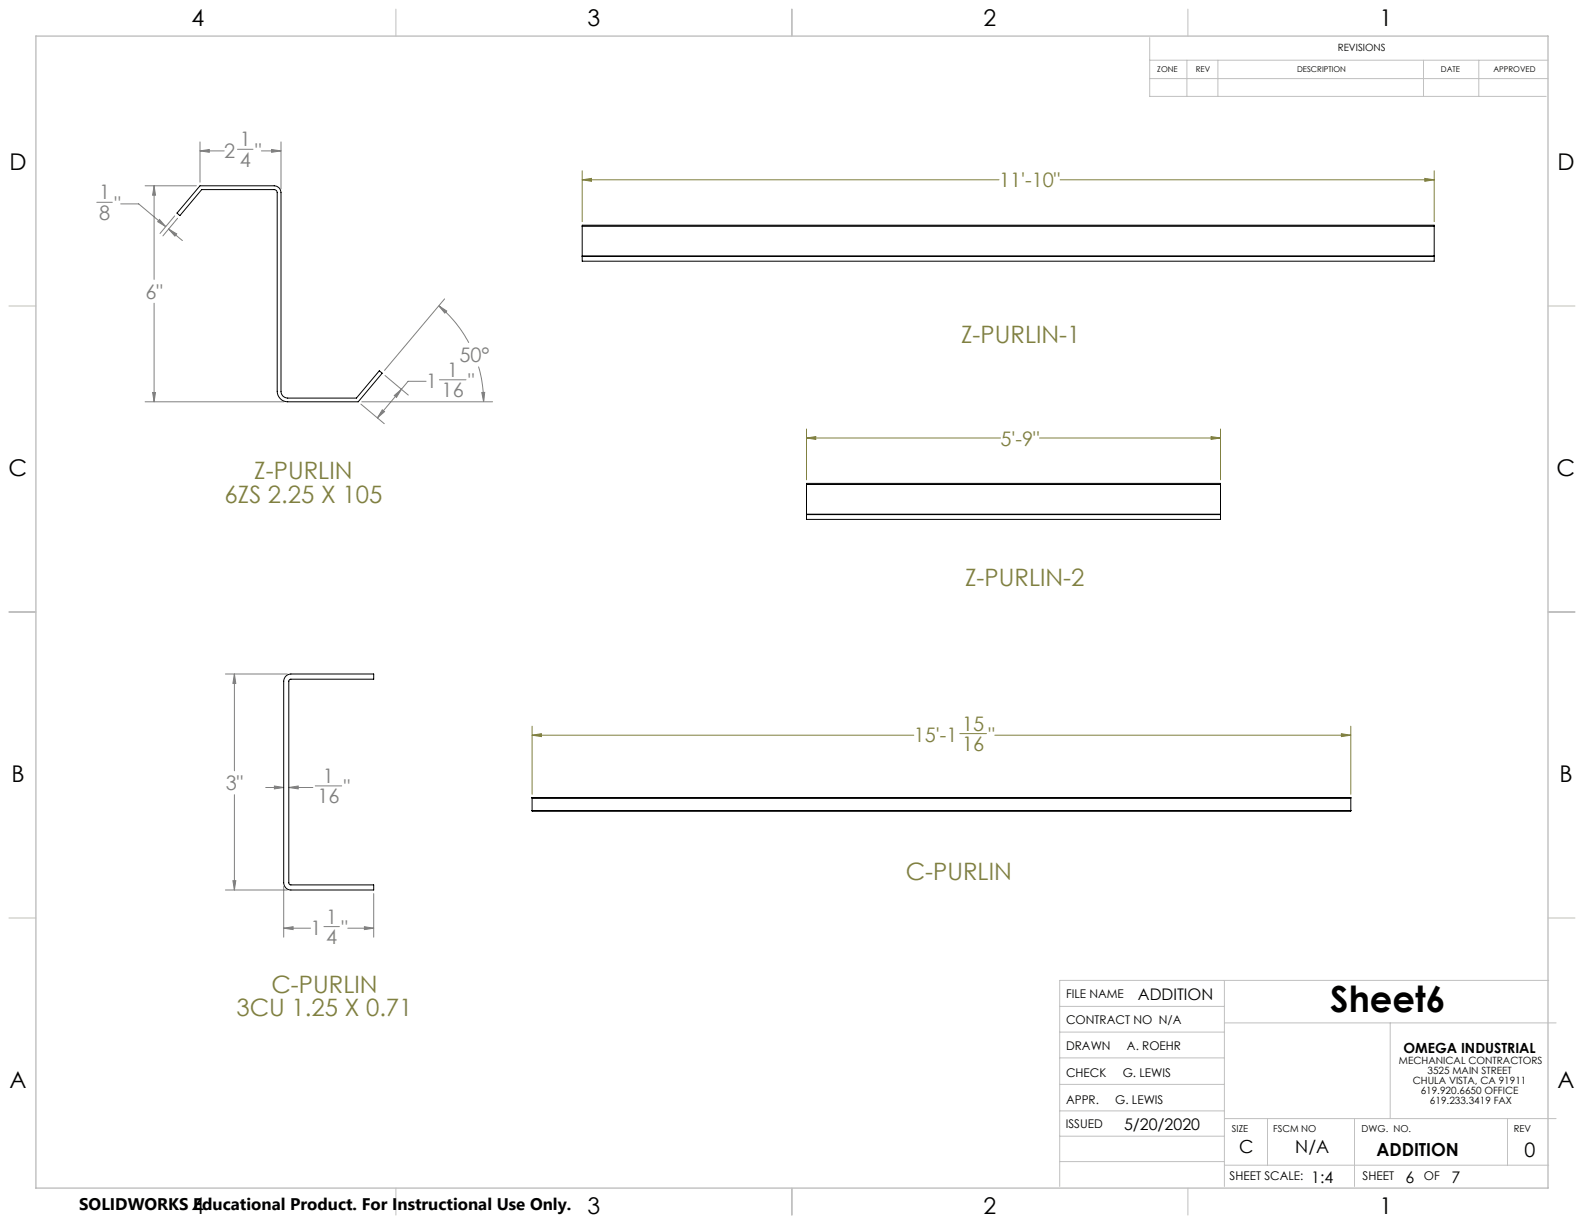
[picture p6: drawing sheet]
<svg xmlns="http://www.w3.org/2000/svg" width="559mm" height="432mm" viewBox="0 0 559 432" stroke-linecap="round" stroke-linejoin="round" font-family="sans-serif">
<g fill="none" stroke="#c0c0c0" stroke-width=".35">
<path d="M139.7 3.2v9.5M279.4 3.2v9.5M405.6 13.3v20.7h139.9M419.1 3.2v9.5M405.6 21.2h140.5M405.6 27.7h140.5M418.7 21.2v12.8M429.6 21.2v12.8M502.2 21.2v12.8M521.7 21.2v12.8M3.1 107.9h9.6M546.1 107.9h9.5"/>
<path d="M3.1 215.9h9.6M546.1 215.9h9.5M3.1 323.8h9.6M546.1 323.8h9.5M373.8 355h58.1M431.9 345.9v72.7M546.3 345.9h-172.5v72.7M373.8 373.2h58.1M373.8 364.1h58.1M431.9 360.9h117.1M490.4 360.9v33.7M373.8 382.6h58.1"/>
<path d="M373.8 391.9h58.1M431.9 394.6h117.1M447.1 394.6v16.5M477.8 394.6v24M531.8 394.6v16.5M139.7 419.1v9.6M279.4 419.1v9.6M373.8 409.8h58.1M373.8 400.8h58.1M419.1 419.1v9.6M431.9 411.1h114.4"/>
</g>
<path d="M12.7 12.7h533.4v406.4h-533.4z" fill="none" stroke="#c0c0c0" stroke-width=".5"/>
<g fill="none" stroke="#808040" stroke-width=".35">
<path d="M205.4 63.4l3.3-.5v1.1zM205.4 60.3v17.9M205.4 63.4h147M374 63.4h132M502.6 62.9l3.4 .5-3.4 .6zM506 60.3v17.9M284.5 154.5l3.3-.5v1zM284.5 151.3v18M284.5 154.5h68.5M366.7 154.5h63.9M427.2 154l3.4 .5-3.4 .5zM430.6 151.3v18"/>
<path d="M187.7 259.4l3.3-.6v1.1zM187.7 256.2v24M187.7 259.4h134.7M338.6 258.8h9.4M350.9 259.4h125.6M473.2 258.8l3.3 .6-3.3 .5zM476.5 256.2v24"/>
</g>
<g fill="none" stroke="#808080" stroke-width=".35">
<path d="M70.6 50.1v14.2M70.6 53.2h8.5M70.6 53.2l3.2-.5v1zM83.8 52.7h5.5M92.2 53.2h6.9M95.8 52.7l3.3 .5-3.3 .5zM99.1 50.1v16.6M34.1 71.4h5.5M42.6 71.9h6.3l9.6 8M51.2 65.5h18.1M54.4 65.5l.5 3.4h-1.1zM54.4 65.5v33.1"/>
<path d="M56.3 77.4l2.2 2.5-2.9-1.7zM61.6 76.2l-5.2 6.2M62.7 77l-5.2 6.2M59.5 80.8l2.8 1.7-.6 .8zM59.5 80.8l4.8 4.1M54.4 107v34.7M154.8 107.9l2.8 1.8-.7 .8zM154.8 107.9a43.1 43.1 0 0 1 10.6 13M156.8 105.4l-21.2 25.3M53.8 138.5h1.1l-.5 3.2zM135.8 132.5l8.2 6.9M139.1 139.5l2.5-2.2-1.7 2.9z"/>
<path d="M150.3 134.5h-6.3l-10.9 12.9M155 134h9.4M168.8 129.3l1.4 6.7 .4 5.7M170 138.5l1-.1-.4 3.3zM51.2 141.7h49M127.3 142.6l8.3 6.9M127.6 141.7h46.2M134.9 144.6l.7 .6-2.5 2.2zM79.5 237.8h21.9M82.7 237.8v34.1M82.7 237.8l.5 3.3h-1zM93.7 277.8h6.4"/>
<path d="M96.8 277.3l3.3 .5-3.3 .5zM101.9 277.8h8.5M101.9 277.8l3.3-.5v1zM111.2 277.2h9.3M82.7 280.4v33.6M79.5 314h21.9M82.2 310.7h1l-.5 3.3zM100.1 312.7v17.9M131.8 315.2v15.4M100.1 327.4h9.5M100.1 327.4l3.3-.5v1zM114.3 326.9h5.4"/>
<path d="M122.7 327.4h9.1M128.6 326.9l3.2 .5-3.2 .5z"/>
</g>
<path d="M284.5 154.5l3.3-.5v1zM427.2 154l3.4 .5-3.4 .5zM205.4 63.4l3.3-.5v1.1zM502.6 62.9l3.4 .5-3.4 .6zM187.7 259.4l3.3-.6v1.1zM473.2 258.8l3.3 .6-3.3 .5z" fill="#808040"/>
<path d="M82.2 310.7h1l-.5 3.3zM82.7 237.8l.5 3.3h-1zM100.1 327.4l3.3-.5v1zM128.6 326.9l3.2 .5-3.2 .5zM96.8 277.3l3.3 .5-3.3 .5zM101.9 277.8l3.3-.5v1zM70.6 53.2l3.2-.5v1zM95.8 52.7l3.3 .5-3.3 .5zM54.4 65.5l.5 3.4h-1.1zM53.8 138.5h1.1l-.5 3.2zM134.9 144.6l.7 .6-2.5 2.2zM139.1 139.5l2.5-2.2-1.7 2.9zM56.3 77.4l2.2 2.5-2.9-1.7zM59.5 80.8l2.8 1.7-.6 .8zM170 138.5l1-.1-.4 3.3zM154.8 107.9l2.8 1.8-.7 .8z" fill="#808080"/>
<g fill="none" stroke="#000" stroke-width=".35">
<path d="M70.6 65.5h26.1a2.41 2.41 0 0 1 2.4 2.4v70.1a2.35 2.35 0 0 0 2.4 2.4h24.2l8.1-9.6 1 .9-8.4 10h-24.9a3.7 3.7 0 0 1-3.7-3.7v-70.1a1.09 1.09 0 0 0-1.1-1h-25.5l-7.7 9.2-1.1-.9zM205.4 79.8v-.4h300.6v.4M205.4 79.8v12.3h300.6v-12.3M205.4 79.8h300.6M205.4 90.5h300.6M205.4 90.3h300.6M284.5 170.9v-.4h146.1v.4M284.5 170.9v12.3h146.1v-12.3M284.5 170.9h146.1M284.5 181.5h146.1M284.5 181.4h146.1M100.8 238.5l.9-.5 .9-.2h29.2v1.8h-29.3l-.6 .7 .1 71.4 .5 .5h29.3v1.8h-29.2a2.53 2.53 0 0 1-2.5-2.6v-71.1z"/>
<path d="M187.7 286h288.8zM187.7 281.5h.1M187.7 281.3h288.8v4.8h-288.8zM187.7 281.5h288.8M476.5 281.5h.1"/>
</g>
<text font-size="12.7" x="469.3" y="356.9">Sheet6</text>
<g font-size="8.5" fill="#808040">
<text x="339" y="121.1">Z-PURLIN-1</text>
<text x="89.7" y="169.1">Z-PURLIN</text>
<text x="79.2" y="177.3">6ZS 2.25 X 105</text>
<text x="340.4" y="206.7">Z-PURLIN-2</text>
<text x="319.5" y="310.4">C-PURLIN</text>
<text x="95.7" y="350.3">C-PURLIN</text>
<text x="83.4" y="358.5">3CU 1.25 X 0.71</text>
</g>
<g font-size="8.1">
<text x="67.6" y="9.3">4</text>
<text x="207.3" y="9.3">3</text>
<text x="347" y="9.3">2</text>
<text x="486.7" y="9.3">1</text>
<text x="3.3" y="60.1">D</text>
<text x="549.4" y="60.1">D</text>
<text x="3" y="168">C</text>
<text x="549.1" y="168">C</text>
<text x="4" y="276">B</text>
<text x="550.1" y="276">B</text>
<text x="3.3" y="383.9">A</text>
<text x="549.4" y="383.9">A</text>
<text x="67.6" y="428.4">4</text>
<text x="207.3" y="428.4">3</text>
<text x="347" y="428.4">2</text>
<text x="486.7" y="428.4">1</text>
</g>
<g font-size="7.1" fill="#808080">
<text x="84.6" y="51.6">1</text>
<text x="79.1" y="55.6">2</text>
<text x="84.6" y="58.8">4</text>
<text x="90" y="55.6">&quot;</text>
<text x="34.9" y="70.3">1</text>
<text x="34.9" y="77.5">8</text>
<text x="40.4" y="74.3">&quot;</text>
<text x="51.3" y="105.4">6&quot;</text>
<text x="162" y="127.8">50°</text>
<text x="150.3" y="136.9">1</text>
<text x="157.8" y="132.9">1</text>
<text x="165.2" y="136.9">&quot;</text>
<text x="155.8" y="140.1">16</text>
<text x="79.7" y="278.8">3&quot;</text>
<text x="113.9" y="276.2">1</text>
<text x="121.4" y="280.2">&quot;</text>
<text x="112" y="283.4">16</text>
<text x="109.6" y="329.8">1</text>
<text x="115" y="325.8">1</text>
<text x="120.5" y="329.8">&quot;</text>
<text x="115" y="333">4</text>
</g>
<g font-size="7.1" fill="#808040">
<text x="352.4" y="66.1">11'-10&quot;</text>
<text x="353" y="157.2">5'-9&quot;</text>
<text x="339.4" y="257.7">15</text>
<text x="322.4" y="261.7">15'-1</text>
<text x="348.8" y="261.7">&quot;</text>
<text x="339.4" y="264.9">16</text>
</g>
<text font-size="7.1" x="537.8" y="408.3">0</text>
<g font-size="6.3">
<text x="437.2" y="406.8">C</text>
<text x="456.9" y="406.8">N/A</text>
<text x="485.6" y="407.8">ADDITION</text>
</g>
<text font-size="5.9" x="27.9" y="427">SOLIDWORKS Educational Product. For Instructional Use Only.</text>
<g font-size="5.6">
<text x="401.4" y="352.9">ADDITION</text>
<text x="396.5" y="398.7">5/20/2020</text>
<text x="462.6" y="417.2">1:4</text>
<text x="495.9" y="417.2">6</text>
<text x="512" y="417.2">7</text>
</g>
<text font-size="4.9" x="495.1" y="371.4">OMEGA INDUSTRIAL</text>
<g font-size="4.2">
<text x="376.1" y="352">FILE NAME</text>
<text x="376.1" y="361.4">CONTRACT NO N/A</text>
<text x="376.1" y="370.3">DRAWN</text>
<text x="397.6" y="370.3">A. ROEHR</text>
<text x="376.1" y="379.8">CHECK</text>
<text x="396.1" y="379.8">G. LEWIS</text>
<text x="376.1" y="389.3">APPR.</text>
<text x="393.4" y="389.3">G. LEWIS</text>
<text x="376" y="397.8">ISSUED</text>
<text x="433.8" y="416.3">SHEET SCALE:</text>
<text x="480.7" y="416.3">SHEET</text>
<text x="502.3" y="416.3">OF</text>
</g>
<g font-size="3.5">
<text x="472" y="18.1">REVISIONS</text>
<text x="493.5" y="375.2">MECHANICAL CONTRACTORS</text>
<text x="498.4" y="382.3">CHULA VISTA, CA 91911</text>
<text x="503.6" y="378.8">3525 MAIN STREET</text>
<text x="501.2" y="385.8">619.920.6650 OFFICE</text>
<text x="504.5" y="389.3">619.233.3419 FAX</text>
</g>
<g font-size="3.4">
<text x="434.6" y="399.2">SIZE</text>
<text x="449.1" y="399.2">FSCM NO</text>
<text x="480.3" y="399.2">DWG. NO.</text>
<text x="534.1" y="399.2">REV</text>
</g>
<g font-size="2.8">
<text x="408.3" y="25.4">ZONE</text>
<text x="421.9" y="25.4">REV</text>
<text x="457.6" y="25.3">DESCRIPTION</text>
<text x="508.3" y="25.3">DATE</text>
<text x="526.9" y="25.3">APPROVED</text>
</g>
</svg>
